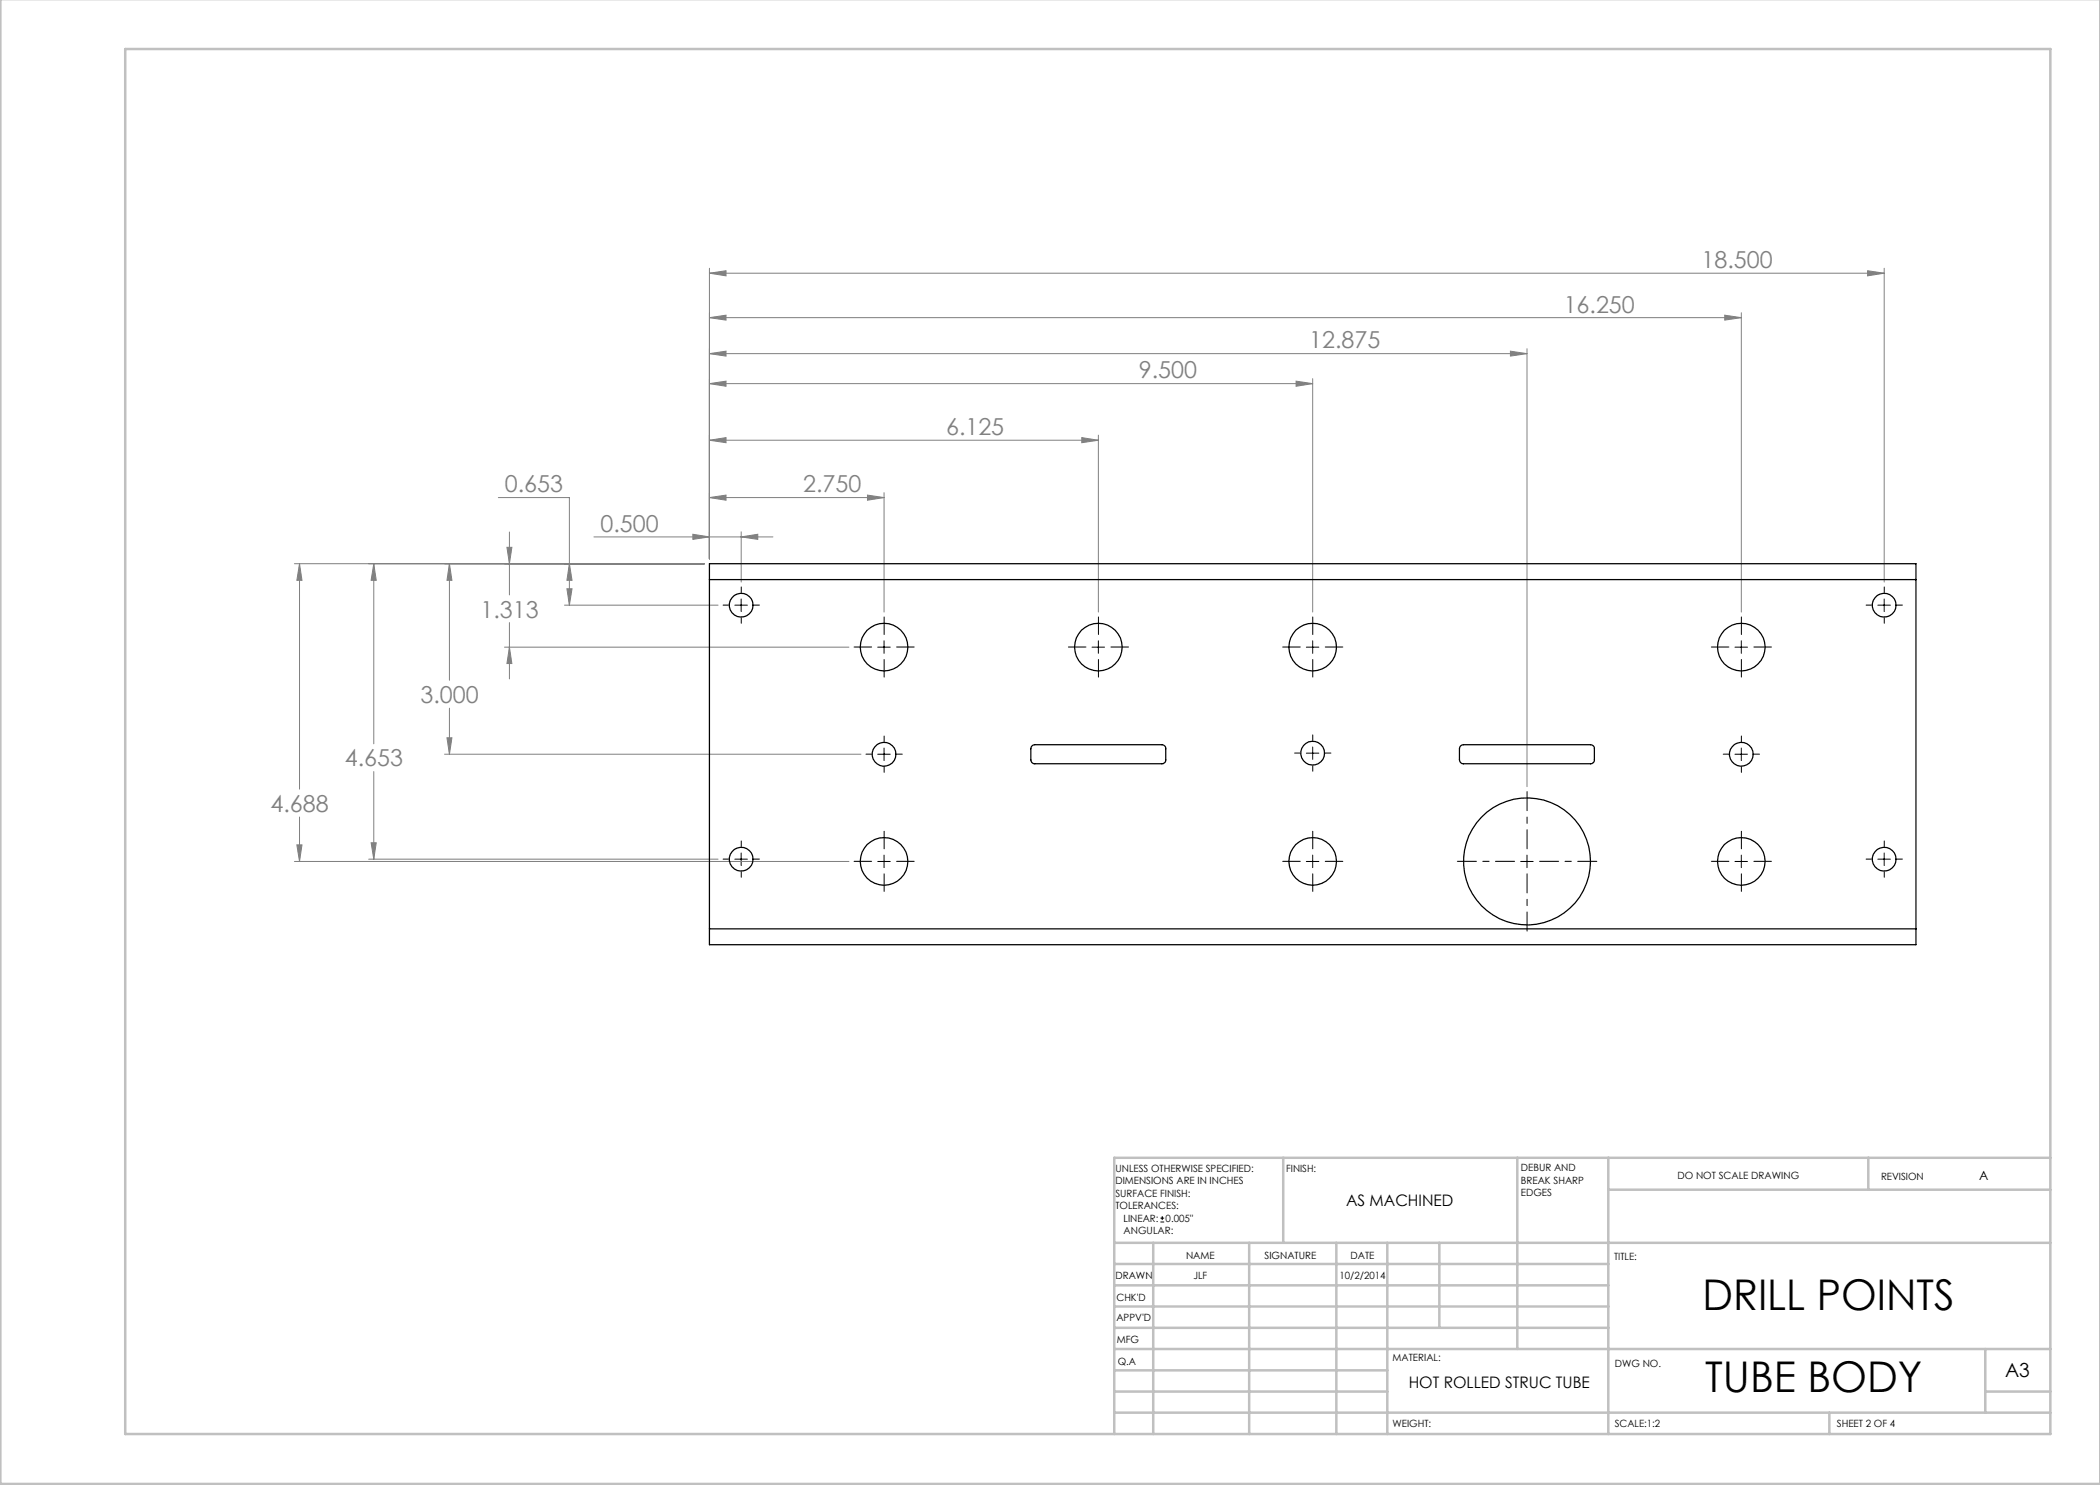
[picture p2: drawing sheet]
<svg xmlns="http://www.w3.org/2000/svg" width="420mm" height="297mm" viewBox="0 0 420 297" stroke-linecap="round" stroke-linejoin="round" font-family="sans-serif">
<g fill="none" stroke="#000" stroke-width=".2">
<path d="M148.2 119.8v2.5M376.8 119.8v2.5M147 121h2.5M175.5 129.4h2.5M176.8 128.2v2.5M218.4 129.4h2.5M219.7 128.2v2.5M261.3 129.4h2.5M262.5 128.2v2.5M347 129.4h2.5M348.3 128.2v2.5M375.6 121h2.5"/>
<path d="M175.5 150.8h2.5M176.8 149.6v2.5M261.3 150.6h2.5M262.5 149.4v2.5M347 150.8h2.5M348.3 149.6v2.5M147 171.8h2.5M148.2 170.6v2.5M175.5 172.3h2.5M176.8 171v2.5M261.3 172.3h2.5M262.5 171v2.5"/>
<path d="M304.1 172.3h2.5M305.4 171v2.5M347 172.3h2.5M348.3 171v2.5M375.6 171.8h2.5M376.8 170.6v2.5M232.1 244.4h.7M232.1 243.6h.7M232.4 243.2v.8"/>
</g>
<g fill="none" stroke="#808080" stroke-width=".2">
<path d="M141.9 54.6l3.3-.5v1.1zM141.9 53.7v58.1M141.9 54.6h234.9M373.5 54.1l3.3 .5-3.3 .6zM376.8 53.7v62.7M141.9 76.7l3.3-.5v1.1zM141.9 70.7l3.3-.5v1zM141.9 63.5l3.3-.5v1zM141.9 76.7h120.6M141.9 70.7h163.5M141.9 63.5h206.4M259.2 76.2l3.3 .5-3.3 .6z"/>
<path d="M262.5 75.7v46.7M302.1 70.2l3.3 .5-3.3 .5zM305.4 69.7v87.6M344.9 63l3.4 .5-3.4 .5zM348.3 62.5v59.9M99.7 99.5h14.2v21.5M141.9 99.5l3.3-.5v1zM141.9 88l3.3-.5v1zM141.9 99.5h34.9M141.9 88h77.8M173.5 99l3.3 .5-3.3 .5zM176.8 98.5v23.9"/>
<path d="M216.4 87.5l3.3 .5-3.3 .5zM219.7 87v35.4M58.9 112.7h82M59.9 112.7l.5 3.4h-1zM59.9 112.7v45.1M74.8 112.7l.4 3.4h-1zM74.8 112.7v36.1M89.9 112.7l.5 3.4h-1zM89.9 112.7v23.4M101.4 109.5h1l-.5 3.2zM101.9 106.4v12.6M113.4 117.8h1l-.5 3.2z"/>
<path d="M113.9 112.7l.5 3.4h-1zM118.8 107.4h35.8M138.6 106.9l3.3 .5-3.3 .5zM148.2 107.4l3.4-.5v1zM148.2 106.4v10M100.9 129.4h68.9M101.9 129.4l.5 3.3h-1zM101.9 124.5v11.3M112.9 121h30.7M74.8 154.3v17.5M88.9 150.8h83.3M89.4 147.6h1l-.5 3.2z"/>
<path d="M89.9 141.6v9.2M58.9 172.3h110.9M59.4 169h1l-.5 3.3zM59.9 163.4v8.9M73.7 171.8h69.9M74.2 168.6h1l-.4 3.2z"/>
</g>
<g fill="none" stroke="#000" stroke-width=".2" stroke-dasharray="15.2 1.3 1.3 1.3">
<path d="M148.3 118.5v-1.1M376.9 118.5v-1.1M145.8 121h-1.2M148.3 123.5v1.2M150.8 121h1.1M174.3 129.4h-3.5M176.8 126.9v-3.5M176.8 131.9v3.5M179.3 129.4h3.5M217.2 129.4h-3.5M219.7 126.9v-3.5M219.7 131.9v3.5"/>
<path d="M222.2 129.4h3.5M260.1 129.4h-3.6M262.6 126.9v-3.5M262.6 131.9v3.5M265.1 129.4h3.5M345.8 129.4h-3.5M348.3 126.9v-3.5M348.3 131.9v3.5M350.8 129.4h3.5M374.4 121h-1.2M376.9 123.5v1.2M379.4 121h1.1"/>
<path d="M174.3 150.8h-1.1M176.8 148.3v-1.1M176.8 153.3v1.2M179.3 150.8h1.2M260.1 150.6h-1.2M262.6 148.1v-1.1M262.6 153.1v1.1M265.1 150.6h1.1M345.8 150.8h-1.2M348.3 148.3v-1.1M348.3 153.3v1.2M350.8 150.8h1.1"/>
<path d="M145.8 171.8h-1.2M148.3 169.3v-1.1M148.3 174.3v1.2M150.8 171.8h1.1M174.3 172.3h-3.5M176.8 169.8v-3.5M176.8 174.8v3.5M179.3 172.3h3.5M260.1 172.3h-3.6M262.6 169.8v-3.5M262.6 174.8v3.5M265.1 172.3h3.5"/>
<path d="M345.8 172.3h-3.5M348.3 169.8v-3.5M348.3 174.8v3.5M350.8 172.3h3.5M374.4 171.8h-1.2M376.9 169.3v-1.1M376.9 174.3v1.2M379.4 171.8h1.1"/>
</g>
<path d="M302.9 172.3h-11.4M305.4 169.8v-11.5M305.4 174.8v11.4M307.9 172.3h11.5" fill="none" stroke="#000" stroke-width=".2" stroke-dasharray="15.2 1.3 1.3 1.3" stroke-dashoffset="11.4"/>
<g fill="none" stroke="#c0c0c0" stroke-width=".5">
<path d="M.1 -.1v296.9h419.9M25 9.8h385.1v277h-385.1zM256.6 231.6v17M303.5 231.6v38.2M321.7 231.6v55.2M321.7 237.9h88.4M373.7 231.6v6.3M410.1 231.6h-187.3v55.2M222.8 248.6h187.3M222.8 257.1h98.9M222.8 252.8h98.9M230.6 248.6v38.2"/>
<path d="M249.8 248.6v38.2M267.3 248.6v38.2M277.5 248.6v38.2M287.9 248.6v17M222.8 265.6h98.9M222.8 261.3h98.9M222.8 278.3h54.7M222.8 274.1h54.7M222.8 269.8h187.3M397.1 278.3h13M397.1 269.8v12.7M222.8 282.5h187.3"/>
<path d="M365.9 282.5v4.3"/>
</g>
<path d="M138.6 106.9l3.3 .5-3.3 .5zM148.2 107.4l3.4-.5v1zM141.9 99.5l3.3-.5v1zM173.5 99l3.3 .5-3.3 .5zM141.9 88l3.3-.5v1zM216.4 87.5l3.3 .5-3.3 .5zM141.9 76.7l3.3-.5v1.1zM259.2 76.2l3.3 .5-3.3 .6zM141.9 70.7l3.3-.5v1zM302.1 70.2l3.3 .5-3.3 .5zM141.9 63.5l3.3-.5v1zM344.9 63l3.4 .5-3.4 .5zM141.9 54.6l3.3-.5v1.1zM373.5 54.1l3.3 .5-3.3 .6zM113.9 112.7l.5 3.4h-1zM113.4 117.8h1l-.5 3.2zM101.4 109.5h1l-.5 3.2zM101.9 129.4l.5 3.3h-1zM89.9 112.7l.5 3.4h-1zM89.4 147.6h1l-.5 3.2zM74.8 112.7l.4 3.4h-1zM74.2 168.6h1l-.4 3.2zM59.9 112.7l.5 3.4h-1zM59.4 169h1l-.5 3.3z" fill="#808080"/>
<g fill="none" stroke="#000" stroke-width=".25">
<path d="M141.9 115.9v-3.2h241.3v3.2M141.9 115.9v69.9M141.9 115.9h241.3M383.2 115.9v69.9M206.4 149.2l.6-.3h25.4a.78 .78 0 0 1 .8 .9v2.2a.73 .73 0 0 1-.8 .7h-25.4a.78 .78 0 0 1-.8-.7v-2.2zM292.1 149.2l.6-.3h25.4a.78 .78 0 0 1 .8 .9v2.2a.73 .73 0 0 1-.8 .7h-25.4a.78 .78 0 0 1-.8-.7v-2.2zM141.9 185.8v3.1h241.3v-3.1M141.9 185.8h241.3"/>
<circle cx="148.2" cy="121" r="2.37"/>
<circle cx="176.8" cy="129.4" r="4.8"/>
<circle cx="219.7" cy="129.4" r="4.8"/>
<circle cx="262.5" cy="129.4" r="4.8"/>
<circle cx="348.3" cy="129.4" r="4.8"/>
<circle cx="376.8" cy="121" r="2.37"/>
<circle cx="176.8" cy="150.9" r="2.37"/>
<circle cx="262.5" cy="150.6" r="2.38"/>
<circle cx="348.3" cy="150.9" r="2.37"/>
<circle cx="148.2" cy="171.8" r="2.37"/>
<circle cx="176.8" cy="172.3" r="4.8"/>
<circle cx="262.5" cy="172.3" r="4.8"/>
<circle cx="305.4" cy="172.3" r="12.7"/>
<circle cx="348.3" cy="172.3" r="4.8"/>
<circle cx="376.8" cy="171.8" r="2.37"/>
</g>
<g font-size="8.5">
<text x="340.5" y="262.1">DRILL POINTS</text>
<text x="341.1" y="278.5">TUBE BODY</text>
</g>
<g font-size="4.7" fill="#808080">
<text x="340.3" y="53.6">18.500</text>
<text x="312.7" y="62.5">16.250</text>
<text x="261.8" y="69.7">12.875</text>
<text x="227.8" y="75.7">9.500</text>
<text x="189.2" y="87">6.125</text>
<text x="101" y="98.5">0.653</text>
<text x="160.6" y="98.5">2.750</text>
<text x="120.1" y="106.3">0.500</text>
<text x="96.1" y="123.5">1.313</text>
<text x="84.1" y="140.6">3.000</text>
<text x="69" y="153.3">4.653</text>
<text x="54.1" y="162.4">4.688</text>
</g>
<text font-size="3.9" x="401" y="275.4">A3</text>
<g font-size="3.2">
<text x="269.2" y="241.2">AS MACHINED</text>
<text x="281.7" y="277.7">HOT ROLLED STRUC TUBE</text>
</g>
<text font-size="2.5" x="395.8" y="235.9">A</text>
<g font-size="2">
<text x="223.1" y="234.4">UNLESS OTHERWISE SPECIFIED:</text>
<text x="223.1" y="236.9">DIMENSIONS ARE IN INCHES</text>
<text x="223.1" y="239.4">SURFACE FINISH:</text>
<text x="257.2" y="234.4">FINISH:</text>
<text x="304.2" y="234.3">DEBUR AND</text>
<text x="304.2" y="236.8">BREAK SHARP</text>
<text x="304.2" y="239.3">EDGES</text>
<text x="335.5" y="235.8">DO NOT SCALE DRAWING</text>
<text x="376.2" y="236">REVISION</text>
<text x="223.1" y="241.9">TOLERANCES:</text>
<text x="224.7" y="244.4">LINEAR:</text>
<text x="233.1" y="244.4">0.005&quot;</text>
<text x="224.7" y="246.9">ANGULAR:</text>
<text x="237.2" y="251.8">NAME</text>
<text x="252.9" y="251.7">SIGNATURE</text>
<text x="270.1" y="251.7">DATE</text>
<text x="223.1" y="255.9">DRAWN</text>
<text x="238.7" y="255.9">JLF</text>
<text x="267.9" y="255.7">10/2/2014</text>
<text x="322.8" y="252">TITLE:</text>
<text x="223.3" y="260.1">CHK'D</text>
<text x="223.3" y="264.2">APPV'D</text>
<text x="223.3" y="268.6">MFG</text>
<text x="223.5" y="272.9">Q.A</text>
<text x="278.5" y="272.3">MATERIAL:</text>
<text x="323" y="273.4">DWG NO.</text>
<text x="278.5" y="285.3">WEIGHT:</text>
<text x="323" y="285.4">SCALE:1:2</text>
<text x="367.4" y="285.4">SHEET 2 OF 4</text>
</g>
</svg>
